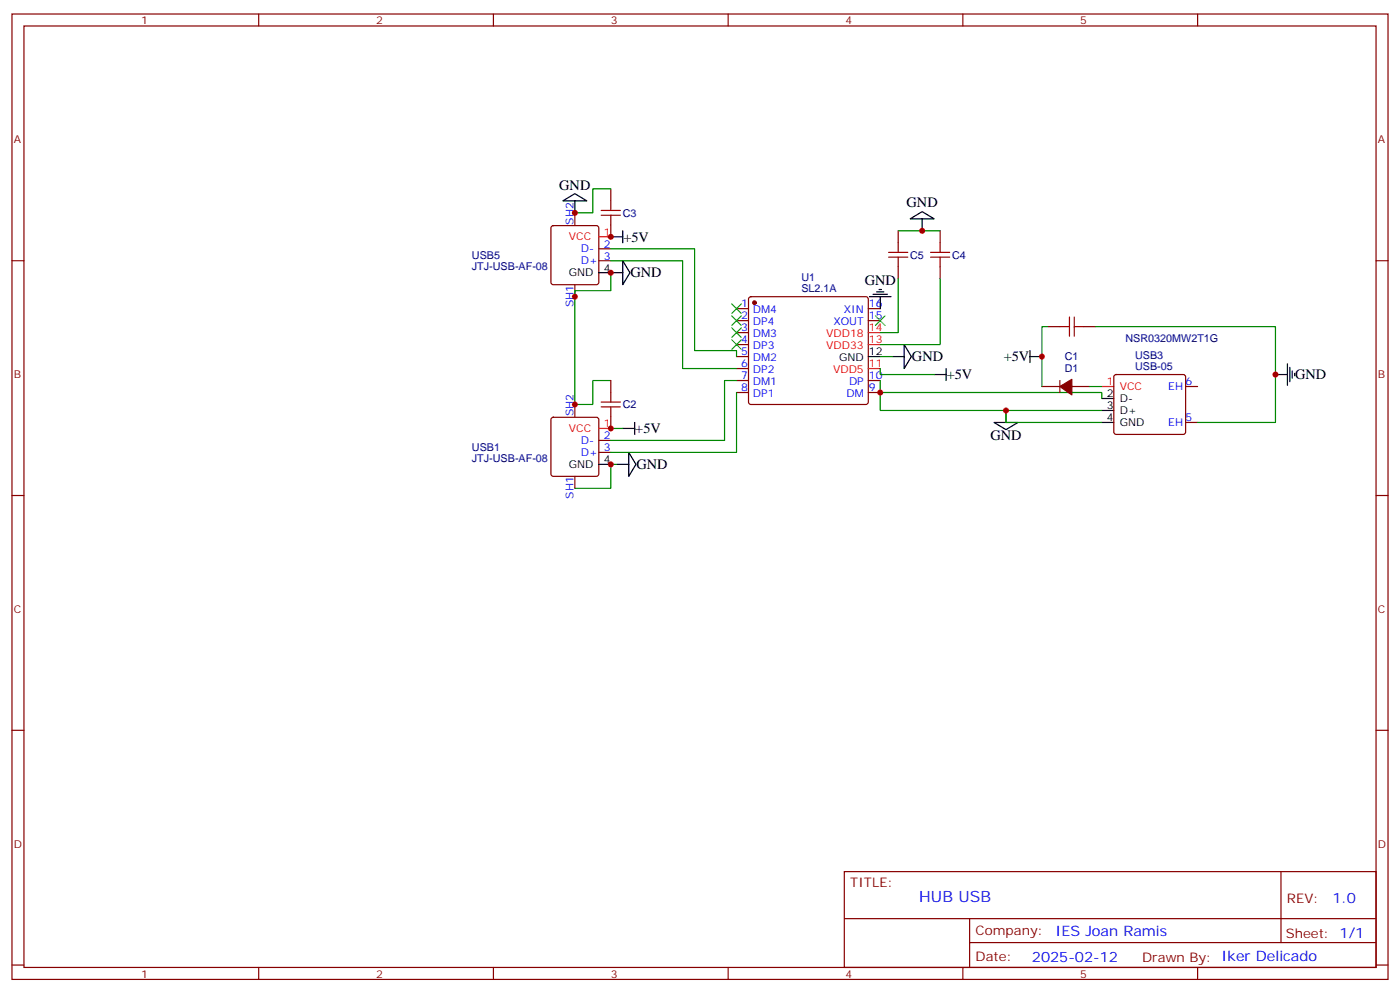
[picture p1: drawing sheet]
<svg xmlns="http://www.w3.org/2000/svg" width="412mm" height="292mm" viewBox="0 0 412 292" stroke-linecap="round" stroke-linejoin="round" font-family="sans-serif">
<g fill="none" stroke="#870000" stroke-width=".35">
<path d="M3.5 4.1h405.4v284.4h-405.4zM7.1 7.7h398.2v277.2h-398.2zM76.2 4.1v3.6M145.3 4.1v3.6M214.5 4.1v3.6M283.6 4.1v3.6M352.8 4.1v3.6M179.9 55.6v3.6M3.5 76.8h3.6M162.5 66.7l.5-.3h12.7l.5 .3 .2 .5v15.9l-.2 .5-.5 .3h-12.7l-.5-.3-.2-.5v-15.9zM169.3 62.7v3.5M176.4 76.8h3.5"/>
<path d="M176.4 73.3h3.5M179.9 66.2v3.5M264.6 68v3.5M264.6 78.6v3.5M276.9 68v3.5M276.9 78.6v3.5M405.3 76.8h3.6M169.3 83.9v3.5M217 90.9h3.5M217 94.4h3.5M217 98h3.5M220.7 87.6l.5-.2h33.9l.5 .2 .2 .5v30.3l-.3 .5-.4 .2h-33.9l-.5-.2-.2-.5v-30.3z"/>
<path d="M255.8 90.9h3.5M255.8 94.4h3.5M308.7 96.2h3.5M319.3 96.2h3.5M169.3 119.1v3.6M179.9 112.1v3.5M217 101.5h3.5M217 105h3.5M217 108.5h3.5M217 112.1h3.5M217 115.6h3.5M255.8 112.1h3.5"/>
<path d="M255.8 115.6h3.5M306.9 113.8h5.3M312.2 112.1v3.5M315.7 113.8h5.3M328.3 110.5l.5-.2h19.7l.5 .2 .2 .5v16.2l-.2 .5-.5 .3h-19.7l-.5-.3-.2-.5v-16.2zM349.2 113.8h3.6M162.5 123.1l.5-.2h12.7l.5 .2 .2 .5v16l-.2 .5-.5 .2h-12.7l-.5-.2-.2-.5v-16zM176.4 129.7h3.5M176.4 133.2h3.5M179.9 122.7v3.5M349.2 124.4h3.6M3.5 145.9h3.6"/>
<path d="M169.3 140.3v3.5M405.3 145.9h3.6M3.5 215.1h3.6M405.3 215.1h3.6M248.7 256.7h156.6v28.2h-156.6zM377.3 256.7v20.9M248.7 270.6h156.5M285.6 277.6h119.6M285.6 270.6v14.1M3.5 284.2h3.6M76.2 284.9v3.6M145.3 284.9v3.6"/>
<path d="M214.5 284.9v3.6M283.6 284.9v3.6M352.8 284.9v3.6M405.3 284.2h3.6"/>
</g>
<g fill="none" stroke="#000" stroke-width=".35">
<path d="M165.8 59.2l3.5-2.2 3.6 2.2zM169.3 59.2v3.5M179.9 69.7h3.5M183.4 76.8l2.2 3.5-2.2 3.6zM183.4 68v3.5M268.1 64.5l3.5-2.2 3.6 2.2zM271.6 64.5v3.5M176.4 80.3h7M256.1 87.4h6.4M257.2 86.7h4.2M258.2 86h2.1M258.9 85.3h.7"/>
<path d="M259.3 87.4v3.5M255.8 105h3.5M262.8 105h3.5M266.3 101.5l2.2 3.5-2.2 3.5zM275.2 110.3h3.5M278.7 108.5v3.6M303.4 105h3.5M303.4 103.3v3.5M324.6 117.4h3.5M375.7 110.3h3.5M379.2 107.1v6.4M379.9 108.2v4.2"/>
<path d="M380.6 109.3v2.1M381.4 110v.7M176.4 136.8h3.5M181.7 136.8h3.5M183.4 126.2h3.6M185.2 133.2l2.1 3.6-2.1 3.5zM187 124.4v3.6M292.8 124.4h7.1l-3.6 2.1zM296.3 120.9v3.5M324.6 124.4h3.5M324.6 120.9h3.5"/>
</g>
<path d="M176.4 69.7h3.5M255.8 98h3.5M255.8 108.5h3.5M255.8 101.5h3.5M324.6 113.8h3.5M176.4 126.2h3.5" fill="none" stroke="#f00" stroke-width=".35"/>
<g fill="#870000" stroke="#870000" stroke-width=".35">
<path d="M312.2 113.8l3.5-2.1v4.6z"/>
<circle cx="222.2" cy="89.1" r=".53"/>
</g>
<g fill="none" stroke="#008700" stroke-width=".35">
<path d="M179.9 55.6h-5.3v7.1h-5.3M179.9 73.3h24.7v30h12.4v1.7M179.9 76.8h21.2v31.7h15.9M264.6 68h12.3M179.9 80.3v5.3h-10.6v33.5h5.3v-7h5.3M264.6 82.1v15.9h-5.3M276.9 82.1v19.4h-17.6M308.7 96.2h-1.8v17.6M322.8 96.2h52.9v28.2h-22.9M217 115.6v17.6h-37.1M217 112.1h-3.6v17.6h-33.5M259.3 112.1v8.8h65.3"/>
<path d="M259.3 115.6h65.3v1.8M259.3 108.5v1.8h15.9M259.3 105h3.5M321 113.8h3.6M179.9 126.2h3.5M181.7 136.8h-1.8v7h-10.6M296.3 120.9v3.5h28.3"/>
</g>
<g fill="none" stroke="#a10000" stroke-width=".35">
<path d="M179.9 59.2v2.8M177.1 62h5.6M177.1 63.4h5.6M179.9 63.4v2.8M261.8 74.3h5.6M261.8 75.7h5.6M264.6 71.5v2.8M264.6 75.7v2.9M274.1 74.3h5.7M274.1 75.7h5.7M276.9 71.5v2.8M276.9 75.7v2.9"/>
<path d="M312.2 96.2h2.8M315 93.4v5.6M316.4 96.2h2.9M316.4 93.4v5.6M177.1 118.4h5.6M177.1 119.8h5.6M179.9 115.6v2.8M179.9 119.8v2.9"/>
</g>
<path d="M215.5 89.5l2.9 2.8M215.5 93l2.9 2.8M215.5 96.6l2.9 2.8M218.4 89.5l-2.9 2.8M218.4 93l-2.9 2.8M218.4 96.6l-2.9 2.8M257.9 93l2.8 2.8M260.7 93l-2.8 2.8M215.5 100.1l2.9 2.8M218.4 100.1l-2.9 2.8" fill="none" stroke="#3c3" stroke-width=".35"/>
<g fill="#c00">
<circle cx="259.3" cy="115.6" r=".88"/>
<circle cx="179.9" cy="80.3" r=".88"/>
<circle cx="169.3" cy="87.4" r=".88"/>
<circle cx="179.9" cy="136.8" r=".88"/>
<circle cx="296.3" cy="120.9" r=".88"/>
<circle cx="306.9" cy="105" r=".88"/>
<circle cx="375.7" cy="110.3" r=".88"/>
<circle cx="179.9" cy="126.2" r=".88"/>
<circle cx="179.9" cy="69.7" r=".88"/>
<circle cx="169.3" cy="62.7" r=".88"/>
<circle cx="169.3" cy="119.1" r=".88"/>
<circle cx="271.6" cy="68" r=".88"/>
</g>
<text font-size="4.6" fill="#00f" x="270.8" y="265.7">HUB USB</text>
<g font-size="4.2">
<text x="164.7" y="55.9">GND</text>
<text x="267.1" y="61.1">GND</text>
<text x="183.6" y="71.1">+5V</text>
<text x="185.7" y="81.7">GND</text>
<text x="254.7" y="84">GND</text>
<text x="268.6" y="106.4">GND</text>
<text x="295.7" y="106.4">+5V</text>
<text x="278.9" y="111.7">+5V</text>
<text x="381.5" y="111.7">GND</text>
<text x="187.1" y="127.6">+5V</text>
<text x="291.7" y="129.7">GND</text>
<text x="187.5" y="138.2">GND</text>
</g>
<g font-size="4.2" fill="#00f">
<text x="392.5" y="266">1.0</text>
<text x="310.9" y="275.5">IES Joan Ramis</text>
<text x="304" y="283.3">2025-02-12</text>
</g>
<g font-size="3.9" fill="#800">
<text x="250.5" y="261.3">TITLE:</text>
<text x="379.1" y="266">REV:</text>
<text x="287.4" y="275.5">Company:</text>
<text x="378.7" y="276.1">Sheet: 1/1</text>
<text x="287.4" y="283.2">Date:</text>
<text x="336.4" y="283.3">Drawn By: Iker Delicado</text>
</g>
<g font-size="3.2" fill="#800">
<text x="41.6" y="7.1">1</text>
<text x="110.8" y="7.1">2</text>
<text x="179.9" y="7.1">3</text>
<text x="249.1" y="7.1">4</text>
<text x="318.2" y="7.1">5</text>
<text x="4.1" y="42.2">A</text>
<text x="405.9" y="42.2">A</text>
<text x="4.1" y="111.4">B</text>
<text x="405.9" y="111.4">B</text>
<text x="4.1" y="180.5">C</text>
<text x="405.9" y="180.5">C</text>
<text x="4.1" y="249.7">D</text>
<text x="405.9" y="249.7">D</text>
<text x="41.6" y="287.9">1</text>
<text x="110.8" y="287.9">2</text>
<text x="179.9" y="287.9">3</text>
<text x="249.1" y="287.9">4</text>
<text x="318.2" y="287.9">5</text>
</g>
<g font-size="3.2" fill="#000080">
<text x="183.4" y="63.8">C3</text>
<text x="139" y="76.3">USB5</text>
<text x="268.1" y="76.2">C5</text>
<text x="280.5" y="76.2">C4</text>
<text x="139" y="79.5">JTJ-USB-AF-08</text>
<text x="236.1" y="82.7">U1</text>
<text x="236.1" y="85.9">SL2.1A</text>
<text x="331.5" y="100.9">NSR0320MW2T1G</text>
<text x="313.6" y="106.2">C1</text>
<text x="334.4" y="105.6">USB3</text>
<text x="313.6" y="109.7">D1</text>
<text x="334.4" y="108.8">USB-05</text>
<text x="183.4" y="120.3">C2</text>
<text x="139" y="135.9">JTJ-USB-AF-08</text>
<text x="139" y="132.7">USB1</text>
</g>
<g font-size="3.2" fill="#f00">
<text x="167.6" y="70.8">VCC</text>
<text x="177.9" y="69.4">1</text>
<text x="243.4" y="99.4">VDD18</text>
<text x="255.9" y="101.1">13</text>
<text x="255.9" y="97.6">14</text>
<text x="243.4" y="102.9">VDD33</text>
<text x="245.4" y="110">VDD5</text>
<text x="255.9" y="108.2">11</text>
<text x="326.1" y="113.5">1</text>
<text x="329.8" y="114.9">VCC</text>
<text x="177.9" y="125.8">1</text>
<text x="167.6" y="127.2">VCC</text>
</g>
<g font-size="3.2" fill="#00f">
<text x="169" y="66.2" transform="rotate(-90 169 66.2)">SH2</text>
<text x="171.1" y="74.3">D-</text>
<text x="171.1" y="77.9">D+</text>
<text x="177.9" y="72.9">2</text>
<text x="177.9" y="76.4">3</text>
<text x="169" y="90.4" transform="rotate(-90 169 90.4)">SH1</text>
<text x="218.3" y="90.6">1</text>
<text x="218.3" y="94.1">2</text>
<text x="221.8" y="92.3">DM4</text>
<text x="221.8" y="95.8">DP4</text>
<text x="245.5" y="95.8">XOUT</text>
<text x="248.6" y="92.3">XIN</text>
<text x="255.9" y="94.1">15</text>
<text x="255.9" y="90.6">16</text>
<text x="218.3" y="97.6">3</text>
<text x="218.3" y="101.1">4</text>
<text x="221.8" y="99.4">DM3</text>
<text x="218.3" y="104.7">5</text>
<text x="221.8" y="102.9">DP3</text>
<text x="221.8" y="106.4">DM2</text>
<text x="218.3" y="108.2">6</text>
<text x="218.3" y="111.7">7</text>
<text x="221.8" y="110">DP2</text>
<text x="221.8" y="113.5">DM1</text>
<text x="250.1" y="113.5">DP</text>
<text x="255.9" y="111.7">10</text>
<text x="349.2" y="113.5">6</text>
<text x="218.3" y="115.3">8</text>
<text x="221.8" y="117">DP1</text>
<text x="249.3" y="117">DM</text>
<text x="255.9" y="115.3">9</text>
<text x="344.2" y="114.9">EH</text>
<text x="169" y="122.7" transform="rotate(-90 169 122.7)">SH2</text>
<text x="344.2" y="125.5">EH</text>
<text x="349.2" y="124.1">5</text>
<text x="171.1" y="130.8">D-</text>
<text x="177.9" y="129.4">2</text>
<text x="171.1" y="134.3">D+</text>
<text x="177.9" y="132.9">3</text>
<text x="169" y="146.9" transform="rotate(-90 169 146.9)">SH1</text>
</g>
<g font-size="3.2">
<text x="167.6" y="81.4">GND</text>
<text x="177.9" y="80">4</text>
<text x="247.2" y="106.4">GND</text>
<text x="255.9" y="104.7">12</text>
<text x="326.1" y="117">2</text>
<text x="329.8" y="118.4">D-</text>
<text x="326.1" y="124.1">4</text>
<text x="326.1" y="120.5">3</text>
<text x="329.8" y="125.5">GND</text>
<text x="329.8" y="122">D+</text>
<text x="167.6" y="137.8">GND</text>
<text x="177.9" y="136.4">4</text>
</g>
</svg>
